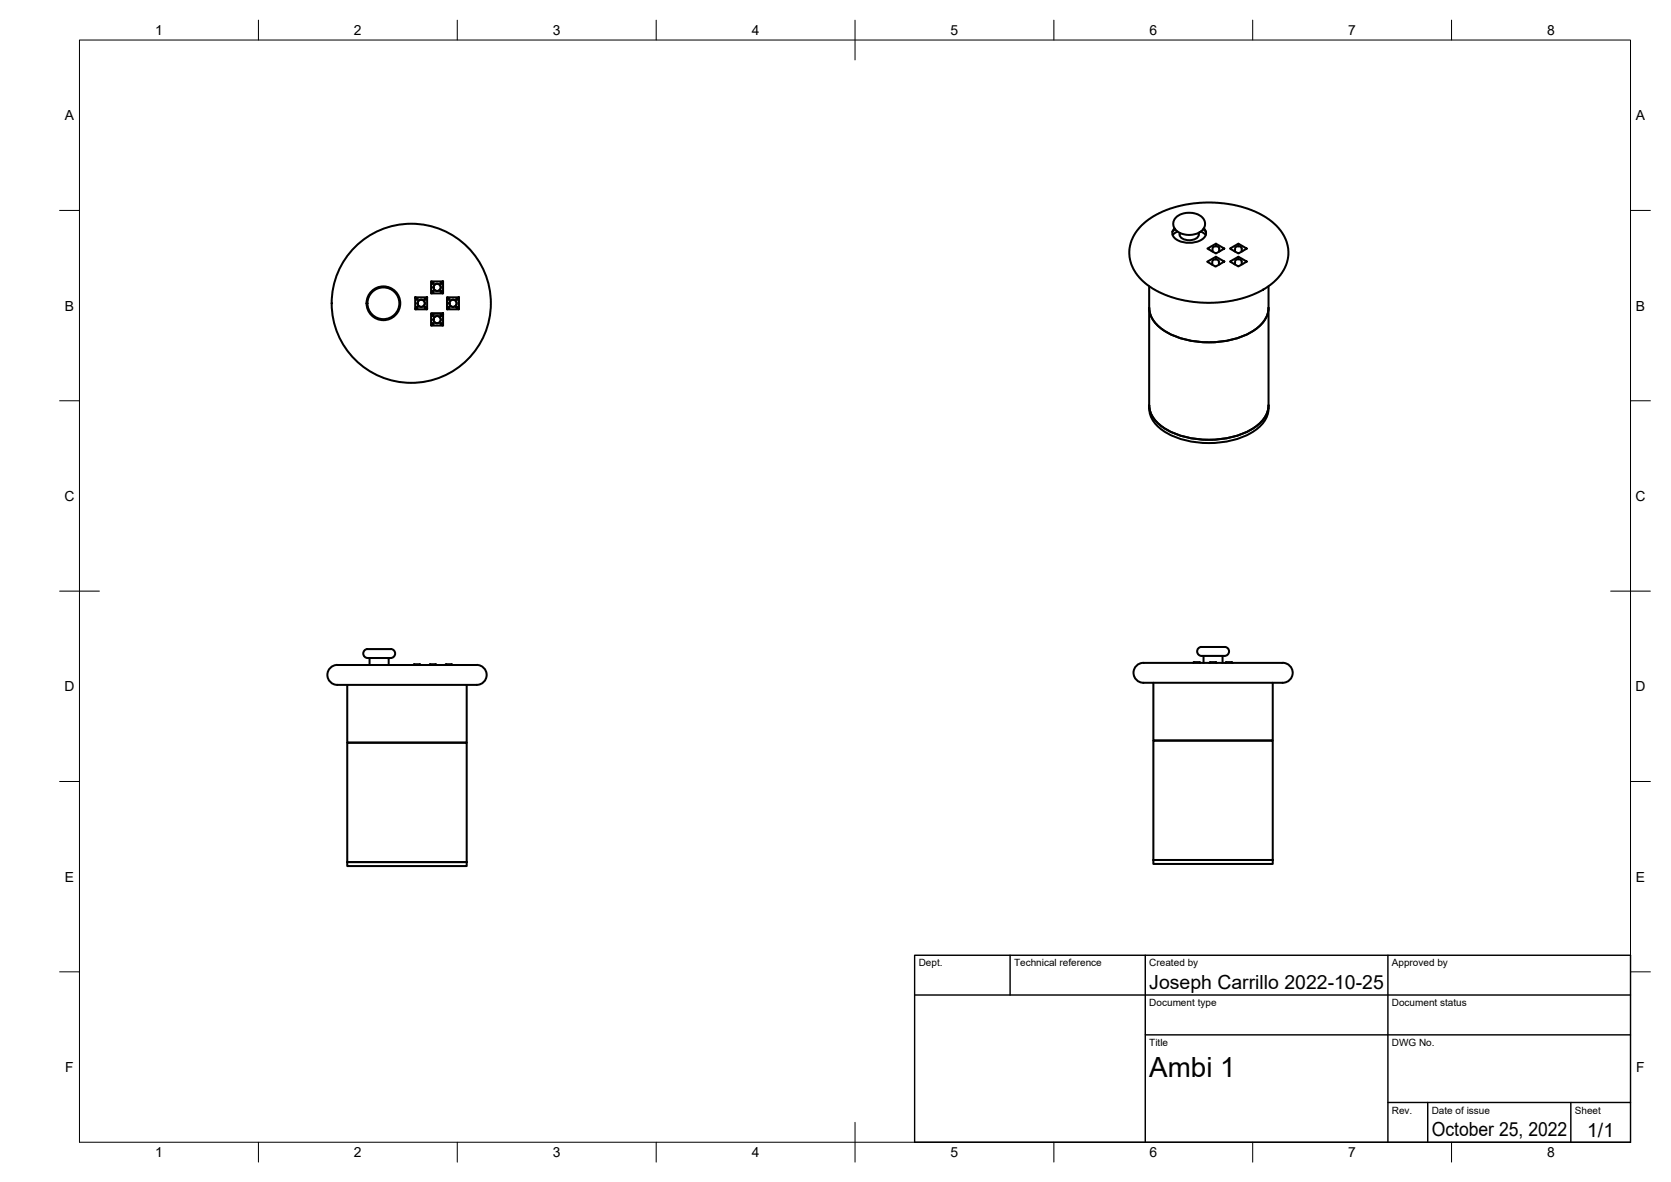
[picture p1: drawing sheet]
<svg xmlns="http://www.w3.org/2000/svg" width="420mm" height="297mm" viewBox="0 0 420 297" stroke-linecap="round" stroke-linejoin="round" font-family="sans-serif">
<!-- layer: Visible -->
<g fill="none" stroke="#000" stroke-width=".51">
<path d="M286.9 56.8l1.9-1.7 2.6-1.5 2.7-1.1 3.5-1 4.3-.5 2.8-.1 3.2 .2 3.1 .6 2.8 .8 2.7 1.1 2.6 1.5 1.9 1.7 1.6 2 .9 1.9 .4 2.1-.1 2.5-1.1 2.6-1.9 2.5-2.9 2.2-3.7 1.8-4.1 1.1-4.1 .5h-4.1l-5-.7-4-1.2-3.3-1.7-2.5-2-1.9-2.5-1.1-2.8-.1-2.8 .4-1.6 .6-1.3zM295.3 57.4a1.81 1.81 0 0 0-.4 1.8 1.81 1.81 0 0 0 1.4 1.3 6.2 6.2 0 0 0 6.5-.8 1.58 1.58 0 0 0-.1-2.3M295.5 57.6l-.7 .6M295.6 54.7a4.9 4.9 0 0 1 7.2 .6l.2 1.1-.3 .9a4.8 4.8 0 0 1-7.5-.1l-.2-1.4zM296.1 58.2l-1.3 .8M296.6 59a2.12 2.12 0 0 0 2.4 1.4 2.12 2.12 0 0 0 2.4-1.4M296.6 58.5v.5M301.4 58.5v.5M302 58.2l1.2 .8M302.5 57.6l.7 .6M104.4 77.6l.2 .1M104.4 74.7h3v3h-3z"/>
<path d="M104.4 74.7h.1M104.5 74.7l-.1 .1M104.6 74.7l-.2 .2M107.2 74.7l.2 .2M107.4 77.6l-.2 .1M108.4 79l.1-.2h2.8l.1 .2M108.4 73.6l.2 .1M108.4 78.7h3v3.1h-3zM108.4 70.7h3v3h-3zM108.6 70.7l-.2 .2M111.3 70.7l.1 .2M111.4 73.6l-.1 .1"/>
<path d="M112.4 77.6l.2 .1M112.4 74.7h3v3h-3zM112.6 74.7l-.2 .2M115.3 74.7l.1 .2M115.4 77.6l-.1 .1M288.9 71.9v30.8M289 77.4a7.3 7.3 0 0 0 4.4 6.1 23 23 0 0 0 22.3-.7 6.9 6.9 0 0 0 3.3-5.4M303.5 65.8l2.2-1.3 2.1 1.2-2.2 1.3zM303.6 62.5l2.1-1.3 2.1 1.3-2.1 1.2zM304.8 66.5v-.9l.7-.4 .6 .1 .3 .2 .1 1M304.8 66.3l-.2 .1M304.9 63.2v-.8a.93 .93 0 0 1 1.7 0v.8"/>
<path d="M304.9 63l-.2 .1M305.7 61.2v.7M305.7 64.5v.7M306.5 66.3l.2 .1M306.6 63l.2 .1M309.3 62.5l2.1-1.3 2.1 1.3-2.1 1.2zM309.3 65.7l2.1-1.2 2.1 1.2-2.1 1.3zM310.5 63.2l.1-1 .6-.3 .7 .1 .3 .2v1M310.5 66.5l.1-1 .6-.3h.6l.4 .3v1M310.5 63l-.2 .1M310.5 66.2l-.2 .1M311.4 61.2v.7"/>
<path d="M311.4 64.5v.7M312.2 63l.2 .1M312.2 66.2l.2 .1M319 71.9v30.8M108.4 81.7l.2 .1M111.4 81.7l-.1 .1M289 101.9a7.3 7.3 0 0 0 4.4 6.1 23 23 0 0 0 22.3-.7 6.9 6.9 0 0 0 3.3-5.4M289 102.7a7.3 7.3 0 0 0 4.4 6.1 23 23 0 0 0 22.3-.7 6.9 6.9 0 0 0 3.3-5.4M84.8 167.1h35M84.8 167.1a2.54 2.54 0 0 0-2.4 2.9 2.54 2.54 0 0 0 3.1 2.1h26.9a43.3 43.3 0 0 0 8.6-.2 2.51 2.51 0 0 0 1.3-2.9 2.51 2.51 0 0 0-2.4-1.9M87.3 172.1v14.5h30v-14.5M92.3 163.1a1.16 1.16 0 0 0-.9 1.4 1.16 1.16 0 0 0 1.4 .9h5.4"/>
<path d="M92.4 163.1h5.9M92.4 163.1h-.1M92.9 165.4v1.7M97.7 165.4v1.7M98.3 163.1a1.12 1.12 0 0 1 1.1 1.2 1.12 1.12 0 0 1-1.2 1.1M104 167.1h.1M104.2 166.9h1.3M104.2 166.9l-.2 .2M105.5 166.9l.2 .2M108.2 166.9h1.3M108.2 166.9l-.2 .2M109.5 166.9l.2 .2"/>
<path d="M112.2 166.9h1.3M112.2 166.9l-.2 .2M113.5 166.9l.2 .2M113.7 167.1h.1M285.6 167.5a4.2 4.2 0 0 1 3.4-.9h32.5a2.66 2.66 0 0 1 2.9 .9 2.66 2.66 0 0 1 .1 3.1 4.2 4.2 0 0 1-3.4 1h-32.6a2.67 2.67 0 0 1-2.9-1 2.67 2.67 0 0 1 0-3.1zM290 171.6v14.5h30v-14.5M300.1 166.6l.1-.2h1.4l.2 .2M302 162.6a1.13 1.13 0 0 0-1 1.2 1.13 1.13 0 0 0 1.1 1M302.1 162.6h5.9M302.6 164.8v1.8M304.3 166.4l1.6 .1M304.3 166.4l-.1 .2"/>
<path d="M305.8 166.5v.1M307.4 164.8v1.8M308 162.6a1.16 1.16 0 0 1 1 1.4 1.16 1.16 0 0 1-1.5 .8h-5.4M308.2 166.6a1.09 1.09 0 0 1 1.2-.2h.4v.2M87.3 216.6h30M87.3 216.6v1h30v-1M87.3 216.6v-30h30v30M290 216.1h30M290 216.1v1h30v-1M290 216.1v-30h30v30"/>
<circle cx="96.4" cy="76.2" r="4"/>
<circle cx="96.4" cy="76.2" r="4.2"/>
<circle cx="103.4" cy="76.2" r="20"/>
<circle cx="104.8" cy="77.3" r=".2"/>
<circle cx="104.8" cy="75.2" r=".2"/>
<circle cx="105.9" cy="76.2" r=".92"/>
<circle cx="107" cy="77.3" r=".2"/>
<circle cx="107" cy="75.2" r=".2"/>
<circle cx="108.8" cy="79.2" r=".2"/>
<circle cx="108.8" cy="71.2" r=".2"/>
<circle cx="108.8" cy="73.3" r=".2"/>
<circle cx="109.9" cy="72.2" r=".92"/>
<circle cx="111" cy="73.3" r=".2"/>
<circle cx="111" cy="79.2" r=".2"/>
<circle cx="111" cy="71.2" r=".2"/>
<circle cx="112.9" cy="77.3" r=".2"/>
<circle cx="112.9" cy="75.2" r=".2"/>
<circle cx="113.9" cy="76.2" r=".9"/>
<circle cx="113.9" cy="76.2" r=".92"/>
<circle cx="115" cy="75.2" r=".2"/>
<circle cx="115" cy="77.3" r=".2"/>
<circle cx="108.8" cy="81.4" r=".2"/>
<circle cx="109.9" cy="80.3" r=".92"/>
<circle cx="111" cy="81.4" r=".2"/>
</g>
<!-- layer: BORDER -->
<g fill="none" stroke="#000" stroke-width=".25">
<path d="M20 10.1h390v276.9h-390zM65 5.1v5M115 5.1v5M165 5.1v5M215 5.1v10M265 5.1v5M315 5.1v5M365 5.1v5M15 52.9h5M410 52.9h5M15 100.7h5M410 100.7h5"/>
<path d="M15 148.6h10M405 148.6h10M15 196.4h5M410 196.4h5M15 244.2h5M410 244.2h5M65 287v5M115 287v5M165 287v5M215 282.1v9.9M265 287v5M315 287v5"/>
<path d="M365 287v5"/>
</g>
<!-- layer: TITLEBLOCK -->
<path d="M230 240.1h180v46.9h-180zM230 250h180M254 240.1v9.9M288 240.1v46.9M349 240.1v46.9M288 260.1h122M349 277.1h61M359 277.1v9.9M395 277.1v9.9" fill="none" stroke="#000" stroke-width=".36"/>
<text font-size="7" x="289" y="270.6">Ambi 1</text>
<g font-size="4.9">
<text x="289" y="248.5">Joseph Carrillo 2022-10-25</text>
<text x="360" y="285.5">October 25, 2022</text>
<text x="399.1" y="285.7">1/1</text>
</g>
<g font-size="3.5">
<text x="39" y="8.8">1</text>
<text x="89" y="8.8">2</text>
<text x="139" y="8.8">3</text>
<text x="189" y="8.8">4</text>
<text x="239" y="8.8">5</text>
<text x="289" y="8.8">6</text>
<text x="339" y="8.8">7</text>
<text x="389" y="8.8">8</text>
<text x="16.3" y="30.2">A</text>
<text x="411.3" y="30.2">A</text>
<text x="16.3" y="78">B</text>
<text x="411.3" y="78">B</text>
<text x="16.2" y="125.9">C</text>
<text x="411.2" y="125.9">C</text>
<text x="16.2" y="173.7">D</text>
<text x="411.2" y="173.7">D</text>
<text x="16.3" y="221.6">E</text>
<text x="411.3" y="221.6">E</text>
<text x="16.4" y="269.4">F</text>
<text x="411.4" y="269.4">F</text>
<text x="39" y="290.8">1</text>
<text x="89" y="290.8">2</text>
<text x="139" y="290.8">3</text>
<text x="189" y="290.8">4</text>
<text x="239" y="290.8">5</text>
<text x="289" y="290.8">6</text>
<text x="339" y="290.8">7</text>
<text x="389" y="290.8">8</text>
</g>
<g font-size="2.5">
<text x="231" y="242.9">Dept.</text>
<text x="255" y="242.9">Technical reference</text>
<text x="289" y="242.9">Created by</text>
<text x="350" y="242.9">Approved by</text>
<text x="289" y="252.8">Document type</text>
<text x="350" y="252.8">Document status</text>
<text x="289" y="262.9">Title</text>
<text x="350" y="262.9">DWG No.</text>
<text x="350" y="279.9">Rev.</text>
<text x="360" y="279.9">Date of issue</text>
<text x="396" y="279.9">Sheet</text>
</g>
</svg>
